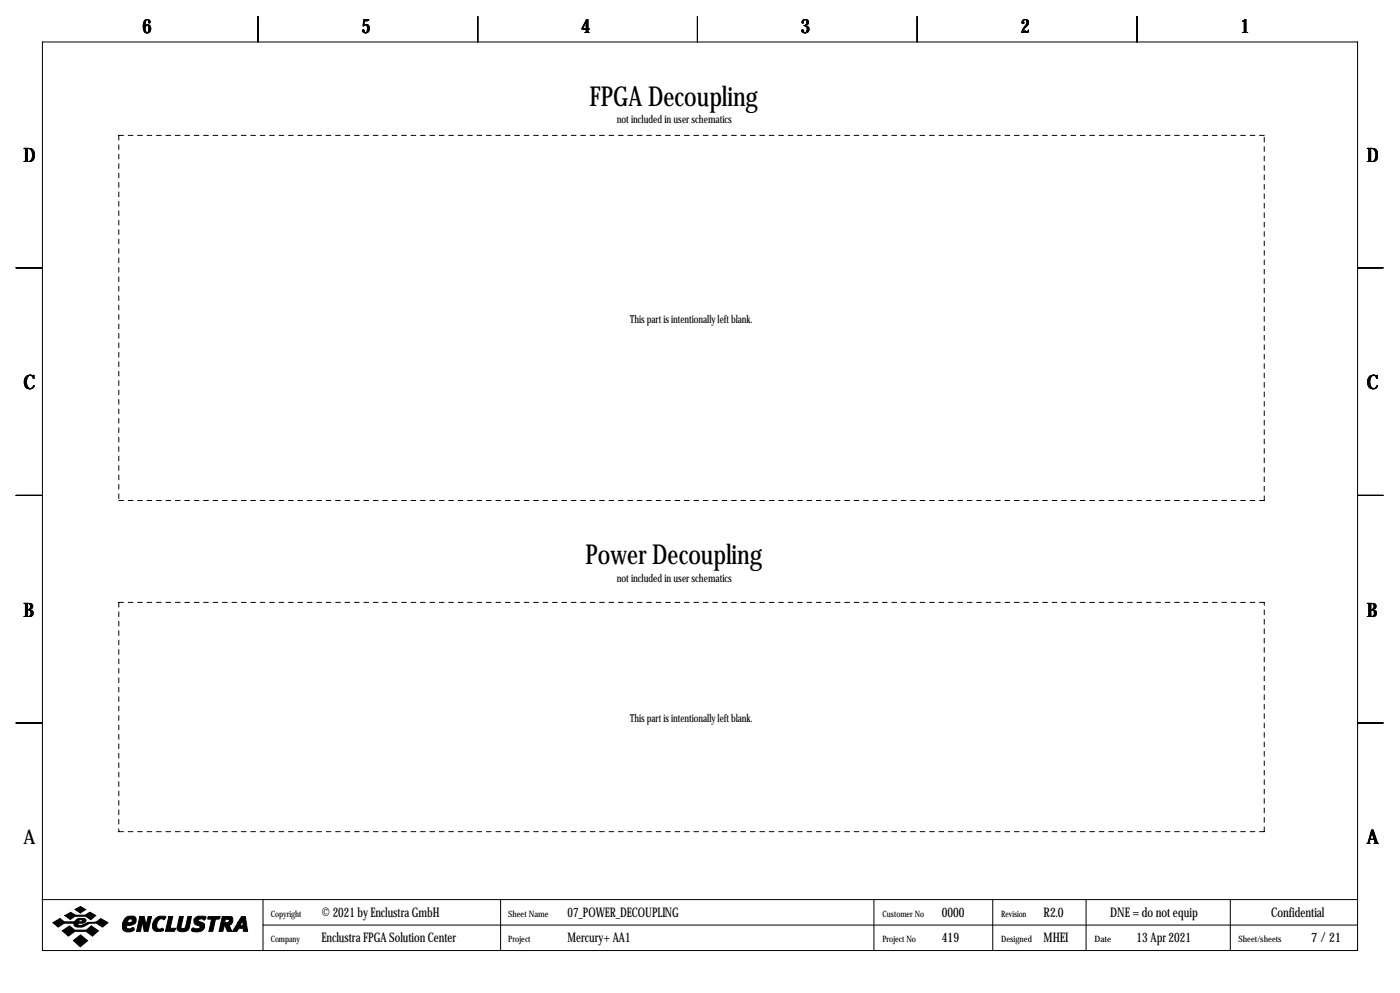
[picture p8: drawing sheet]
<svg xmlns="http://www.w3.org/2000/svg" width="419mm" height="297mm" viewBox="0 0 419 297" stroke-linecap="round" stroke-linejoin="round" font-family="sans-serif">
<g fill="none" stroke="#000" stroke-width=".3">
<path d="M12.7 12.6h393.7v271.7h-393.7zM77.2 4.9v7.7M143 4.9v7.7M208.8 4.9v7.7M274.6 4.9v7.7M340.4 4.9v7.7M4.8 80.1h7.6M406.4 80.1h7.6M4.8 148.2h7.6M406.4 148.2h7.6M4.8 216.3h7.6M406.4 216.3h7.6"/>
<path d="M12.6 269.1h393.7M78.7 269.1v15.2M78.7 276.7h327.6M149.9 269.1v15.2M261.6 269.1v15.2M297.2 269.1v15.2M325.1 269.1v15.2M368.3 269.1v15.2"/>
</g>
<g fill="#000" stroke="#000" stroke-width=".3">
<path d="M15.8 276l2.1-1.2 1.4 1 3.1-.2a1.77 1.77 0 0 1 1.9-.9v.4l-.6 .2-.2 .5h.9l.3-.3-.2-.4h-.2v-.4l1.1 .1 .4 .3a.92 .92 0 0 1-1 1.1h-1.4l-.1 .1 .1 .4a3.7 3.7 0 0 0 3-.8 4 4 0 0 0 3.8-1.1l2.1 1.2-1.6 1.3a4.4 4.4 0 0 0-6 0h-1.5l-.7-.2-.4-.4 .1-.5h-3l-1.8 1.1zM19.4 273.9l1.8-1 1.4 .9h2.9l1.4-.9 1.8 1-1.5 1.2-1.5-1h-3.2l-1.5 .9zM22.5 272l1.6-.8 1.6 .9-1.6 1zM18.6 278.4l2.2-1.4 1.6 1.2h3.5l1.4-1.2 2.2 1.4-1.8 1.6-1.9-1.4h-3.4l-1.9 1.4zM37.4 274.7a1.75 1.75 0 0 1 1.8-.6v.7a.82 .82 0 0 0-.8 1.2h.6a.6 .6 0 0 0 .6-.5 .6 .6 0 0 0-.4-.7v-.7h.8l.5 .3a1.61 1.61 0 0 1 0 1.7 1.61 1.61 0 0 1-1.5 .7h-1l-.1 .6 .3 .4h.9a.56 .56 0 0 1 .7-.4 .56 .56 0 0 1 .4 .7 2.18 2.18 0 0 1-3.5-.4 3.5 3.5 0 0 1 .7-3zM41.9 274.2h1.3l.5 2.6 .6-2.6h1.1l-1.1 4.4h-1.1l-.6-2.9-.5 2.9h-1.2zM46.7 274.6a2.78 2.78 0 0 1 2.9-.4l-.4 .9a1.32 1.32 0 0 0-2.1 .8l-.2 .8a.98 .98 0 0 0 1.1 1.2 .55 .55 0 0 1 .6-.2 .55 .55 0 0 1 .4 .6l-.7 .3h-1.6a1.79 1.79 0 0 1-.8-2.7zM50.5 274.2h1.2l-.8 3.5h1.7l-.4 .9h-2.7zM53.7 274.2h1.2l-.7 3.1a.73 .73 0 0 0 .7 .5 .73 .73 0 0 0 .7-.6l.6-3h1.1l-.7 3.4a2.15 2.15 0 0 1-3.6 .2zM58.3 274.7l1.1-.6h1.8l.5 .2-.4 .8h-.3a.94 .94 0 0 0-1.7 .3l1.7 .8a1.71 1.71 0 0 1-.1 1.8 1.71 1.71 0 0 1-1.7 .8h-.8a.73 .73 0 0 1-1-.8 .6 .6 0 0 1 .4-.5 .6 .6 0 0 1 .7 .3h.7a.52 .52 0 0 0 .6-.2 .52 .52 0 0 0-.2-.7 1.39 1.39 0 0 1-1.4-.6 1.39 1.39 0 0 1 .1-1.6zM62.2 274.4l.2-.2h3.5l-.4 .7h-1l-.8 3.7h-1.2l.8-3.7h-1.1zM66.5 274.2h1.7v.7h-.7l-.2 1.1h.9l.3-.3a.44 .44 0 0 0 .1-.5 .44 .44 0 0 0-.4-.3v-.7h1l.5 .5v.9a1.03 1.03 0 0 1-1.2 1l.9 2h-1.3l-.8-1.8-.6 1.8h-1.1z"/>
<path d="M72.3 274.2h1.2l.6 4.4h-1.3v-.9h-1.3l-.6 .9h-1.3l1.7-2.7h1l-.4 .8 .2 .2h.4l.2-.2v-1.5l-.4 .7h-1zM21.9 281.3l2.2-1.6 2.1 1.7-2.2 1.8z"/>
</g>
<path d="M35.6 40.5v109.2M378.5 40.5h-342.9M35.6 149.7h342.9M378.5 149.7v-109.2M35.6 180.2v68.6M378.5 180.2h-342.9M35.6 248.8h342.9M378.5 248.8v-68.6" fill="none" stroke="#000" stroke-width=".3" stroke-dasharray="1.4 1.4"/>
<g font-size="8.2">
<text x="176.5" y="31.6">FPGA Decoupling</text>
<text x="175.3" y="168.8">Power Decoupling</text>
</g>
<g font-size="5.9">
<text x="42.7" y="9.8">6</text>
<text x="108.2" y="9.8">5</text>
<text x="174" y="9.8">4</text>
<text x="239.8" y="9.8">3</text>
<text x="305.6" y="9.8">2</text>
<text x="371.3" y="9.8">1</text>
<text x="7" y="48.4">D</text>
<text x="409.2" y="48.4">D</text>
<text x="7" y="116.4">C</text>
<text x="409.2" y="116.4">C</text>
<text x="7" y="184.5">B</text>
<text x="409.2" y="184.5">B</text>
<text x="7" y="252.6">A</text>
<text x="409.2" y="252.6">A</text>
</g>
<g font-size="4">
<text x="96.3" y="274.2">© 2021 by Enclustra GmbH</text>
<text x="169.9" y="274.2">07_POWER_DECOUPLING</text>
<text x="281.9" y="274.2">0000</text>
<text x="312.4" y="274.2">R2.0</text>
<text x="332.3" y="274.2">DNE = do not equip</text>
<text x="380.5" y="274.2">Confidential</text>
<text x="96.3" y="281.8">Enclustra FPGA Solution Center</text>
<text x="169.9" y="281.8">Mercury+ AA1</text>
<text x="281.9" y="281.8">419</text>
<text x="312.4" y="281.8">MHEI</text>
<text x="340.3" y="281.8">13 Apr 2021</text>
<text x="392.5" y="281.8">7 / 21</text>
</g>
<g font-size="3.3">
<text x="184.6" y="36.9">not included in user schematics</text>
<text x="188.7" y="96.6">This part is intentionally left blank.</text>
<text x="184.6" y="174.1">not included in user schematics</text>
<text x="188.7" y="216">This part is intentionally left blank.</text>
</g>
<g font-size="2.6">
<text x="81" y="274.2">Copyright</text>
<text x="152.1" y="274.2">Sheet Name</text>
<text x="264.2" y="274.2">Customer No</text>
<text x="299.7" y="274.2">Revision</text>
<text x="81" y="281.8">Company</text>
<text x="152.1" y="281.8">Project</text>
<text x="264.2" y="281.8">Project No</text>
<text x="299.7" y="281.8">Designed</text>
<text x="327.7" y="281.8">Date</text>
<text x="370.7" y="281.8">Sheet/sheets</text>
</g>
</svg>
